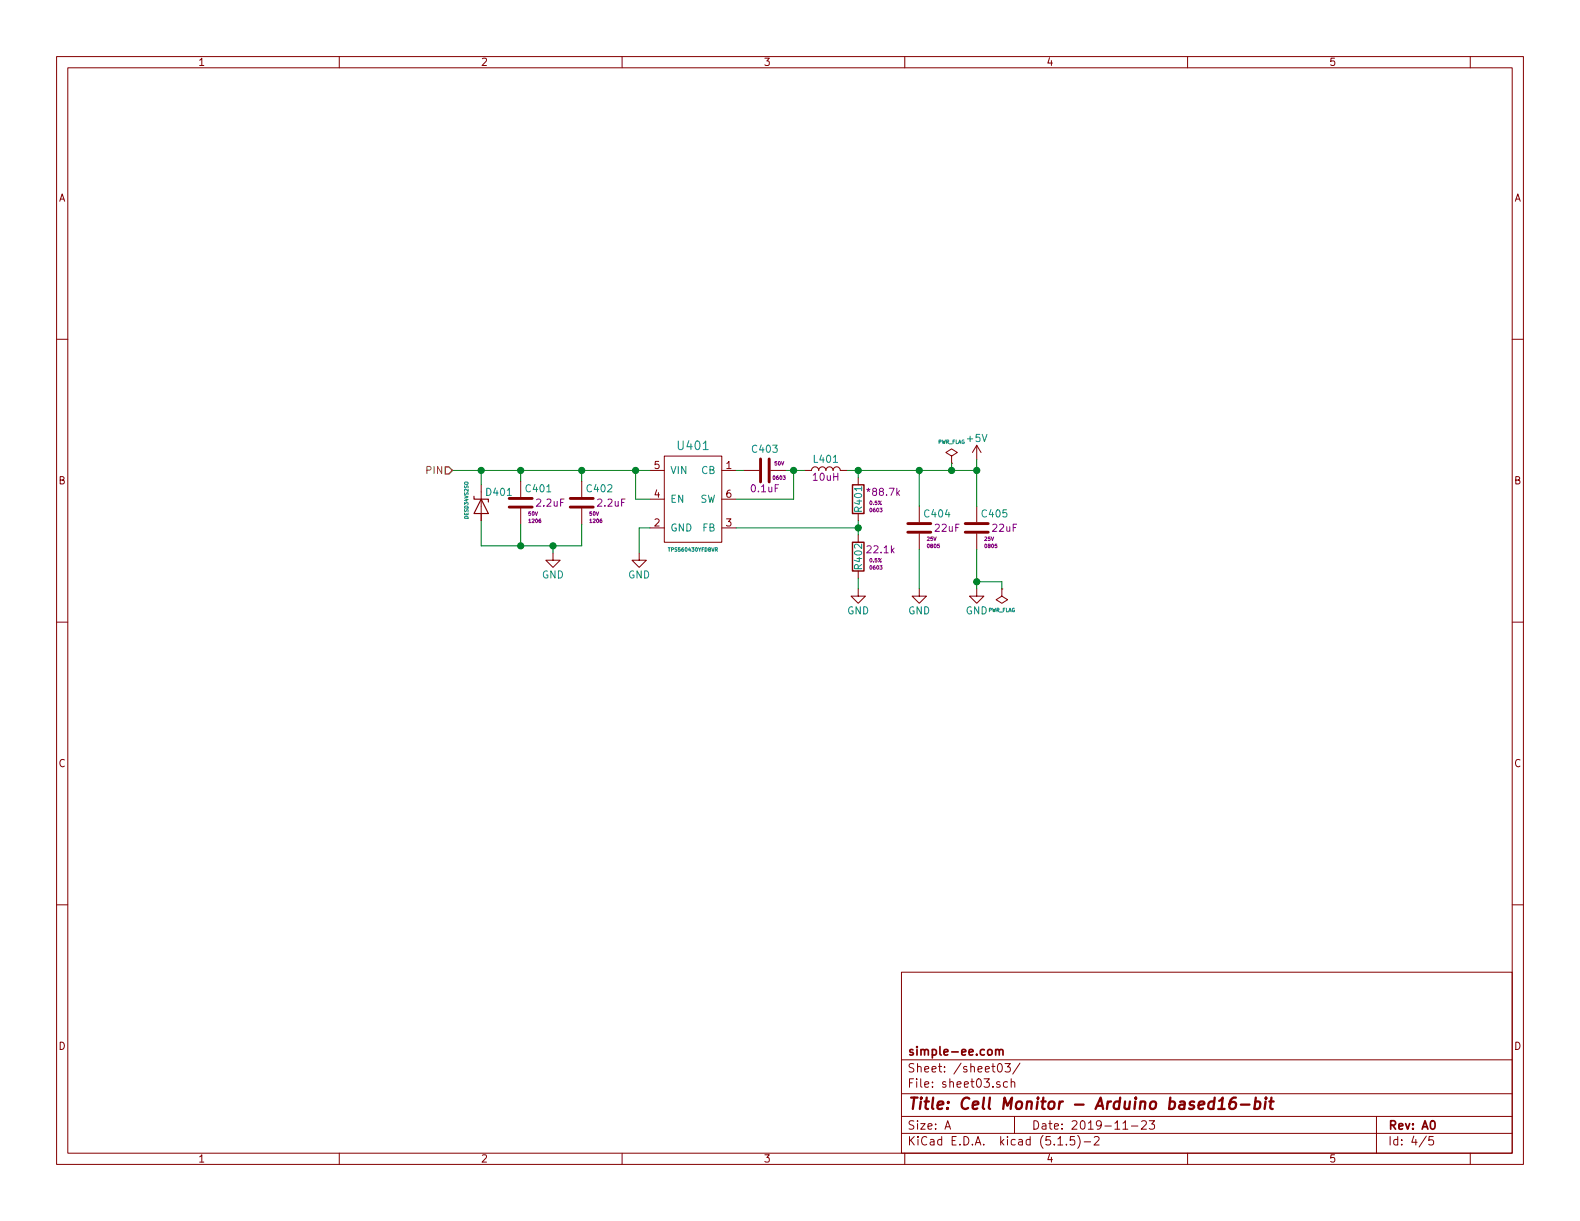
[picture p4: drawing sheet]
EESchema Schematic File Version 4
EELAYER 30 0
EELAYER END
$Descr A 11000 8500
encoding utf-8
Sheet 4 5
Title "Cell Monitor - Arduino based16-bit"
Date "2019-11-23"
Rev "A0"
Comp "simple-ee.com"
Comment1 ""
Comment2 ""
Comment3 ""
Comment4 ""
$EndDescr
Text HLabel 3150 3275 0    50   Input ~ 0
PIN
$Comp
L Buck_Converters:TPS560430YFDBVR U401
U 1 1
P 4825 3375
F 0 "U401" H 4825 3650 60  0000 C CNN
F 1 "TPS560430YFDBVR" H 4825 2925 25  0000 C CNN
F 2 "SOT:SOT-23-6" V 4375 3275 60  0001 C CNN
F 3 "" H 4825 3325 60  0001 C CNN
F 4 "Texas Instrument" H 4775 3725 60  0001 C CNN "Manufacturer"
F 5 "TPS560430YFDBVR" H 4975 3925 60  0001 C CNN "P_Value"
F 6 "0.6A" H 5075 4025 60  0001 C CNN "P_Rating_U"
F 7 "2.1MHz" H 5175 4125 60  0001 C CNN "P_Tolerance"
F 8 "SOT-23-6" H 4975 3925 60  0001 C CNN "Package"
	1    4825 3375
	1    0    0    -1  
$EndComp
$Comp
L power:GND #PWR0402
U 1 1
P 4450 3850
F 0 "#PWR0402" H 4450 3600 50  0001 C CNN
F 1 "GND" H 4450 3700 50  0000 C CNN
F 2 "" H 4450 3850 50  0001 C CNN
F 3 "" H 4450 3850 50  0001 C CNN
	1    4450 3850
	1    0    0    -1  
$EndComp
Wire Wire Line
	4525 3675 4450 3675
Wire Wire Line
	4450 3675 4450 3850
$Comp
L Inductors:MSS5131-103ML L401
U 1 1
P 5750 3275
F 0 "L401" V 5825 3275 50  0000 C CNN
F 1 "MSS5131-103ML" V 5825 3275 50  0001 C CNN
F 2 "Inductors:MSS5131" V 5630 3390 50  0001 C CNN
F 3 "" V 5700 3275 50  0000 C CNN
F 4 "Coilcraft" V 5800 3375 60  0001 C CNN "Manufacturer"
F 5 "10uH" V 5700 3275 50  0000 C CNN "P_Value"
F 6 "1.13A" V 6000 3575 60  0001 C CNN "P_Rating_U"
F 7 "0.070R" V 6100 3675 60  0001 C CNN "P_DCR"
F 8 "MSS5131" V 6200 3775 60  0001 C CNN "Package"
	1    5750 3275
	0    -1   -1   0   
$EndComp
$Comp
L Capacitor_0603:CL10B104KB8NNNC C403
U 1 1
P 5325 3275
F 0 "C403" V 5175 3275 50  0000 C CNN
F 1 "CL10B104KB8NNNC" H 5325 3575 50  0001 L CNN
F 2 "Passives:C_0603_Handsolder" H 5325 2675 50  0001 C CNN
F 3 "" H 5350 3375 50  0000 C CNN
F 4 " 	Samsung Electro-Mechanics" H 5450 3475 50  0001 C CNN "Manufacturer"
F 5 "0.1uF" V 5450 3275 50  0000 C CNN "P_Value"
F 6 "50V" V 5275 3375 25  0000 C CNN "P_Rating_U"
F 7 "X7R" H 5575 2925 50  0001 C CNN "P_Tolerance"
F 8 "0603" V 5375 3375 25  0000 C CNN "Package"
	1    5325 3275
	0    1    1    0   
$EndComp
Wire Wire Line
	5175 3275 5125 3275
Wire Wire Line
	5475 3275 5525 3275
Wire Wire Line
	5525 3475 5125 3475
Wire Wire Line
	4525 3475 4425 3475
Wire Wire Line
	4425 3475 4425 3275
Wire Wire Line
	4425 3275 4525 3275
$Comp
L Capacitor_1206:UMK316BJ225KD-T C402
U 1 1
P 4050 3500
F 0 "C402" H 4075 3600 50  0000 L CNN
F 1 "UMK316BJ225KD-T" H 3850 3250 50  0001 L CNN
F 2 "Passives:C_1206_Handsolder" H 4250 3150 50  0001 C CNN
F 3 "" H 4075 3600 50  0000 C CNN
F 4 "Taiyo Yuden" H 4175 3700 60  0001 C CNN "Manufacturer"
F 5 "2.2uF" H 4150 3500 50  0000 L CNN "P_Value"
F 6 "50V" H 4100 3425 25  0000 L CNN "P_Rating_U"
F 7 "X5R" H 4475 4000 60  0001 C CNN "P_Tolerance"
F 8 "1206" H 4100 3375 25  0000 L CNN "Package"
	1    4050 3500
	1    0    0    -1  
$EndComp
$Comp
L Capacitor_1206:UMK316BJ225KD-T C401
U 1 1
P 3625 3500
F 0 "C401" H 3650 3600 50  0000 L CNN
F 1 "UMK316BJ225KD-T" H 3425 3250 50  0001 L CNN
F 2 "Passives:C_1206_Handsolder" H 3825 3150 50  0001 C CNN
F 3 "" H 3650 3600 50  0000 C CNN
F 4 "Taiyo Yuden" H 3750 3700 60  0001 C CNN "Manufacturer"
F 5 "2.2uF" H 3725 3500 50  0000 L CNN "P_Value"
F 6 "50V" H 3675 3425 25  0000 L CNN "P_Rating_U"
F 7 "X5R" H 4050 4000 60  0001 C CNN "P_Tolerance"
F 8 "1206" H 3675 3375 25  0000 L CNN "Package"
	1    3625 3500
	1    0    0    -1  
$EndComp
Wire Wire Line
	4050 3650 4050 3800
Wire Wire Line
	4050 3800 3850 3800
Wire Wire Line
	3625 3800 3625 3650
$Comp
L power:GND #PWR0401
U 1 1
P 3850 3850
F 0 "#PWR0401" H 3850 3600 50  0001 C CNN
F 1 "GND" H 3850 3700 50  0000 C CNN
F 2 "" H 3850 3850 50  0001 C CNN
F 3 "" H 3850 3850 50  0001 C CNN
	1    3850 3850
	1    0    0    -1  
$EndComp
Wire Wire Line
	3850 3850 3850 3800
Connection ~ 3850 3800
Wire Wire Line
	3850 3800 3625 3800
Wire Wire Line
	4425 3275 4050 3275
Wire Wire Line
	3625 3275 3625 3350
Connection ~ 4425 3275
Wire Wire Line
	4050 3350 4050 3275
Connection ~ 4050 3275
Wire Wire Line
	4050 3275 3625 3275
$Comp
L Resistors_0603:RR0816P-2212-D-34C R402
U 1 1
P 5975 3875
F 0 "R402" V 5975 3775 50  0000 L CNN
F 1 "RR0816P-2212-D-34C" V 6075 3875 50  0001 C CNN
F 2 "Passives:R_0603_Handsolder" V 5905 3875 50  0001 C CNN
F 3 "" V 6055 3875 50  0000 C CNN
F 4 "Susumu" V 6155 3975 60  0001 C CNN "Manufacturer"
F 5 "22.1k" H 6025 3925 50  0000 L CNN "P_Value"
F 6 "1/16W" V 6275 4175 60  0001 C CNN "P_Rating_U"
F 7 "0.5%" H 6050 3850 25  0000 L CNN "P_Tolerance"
F 8 "0603" H 6050 3800 25  0000 L CNN "Package"
	1    5975 3875
	1    0    0    -1  
$EndComp
$Comp
L Resistors_0603:RR0816P-2212-D-34C R401
U 1 1
P 5975 3475
F 0 "R401" V 5975 3375 50  0000 L CNN
F 1 "RR0816P-2212-D-34C" V 6075 3475 50  0001 C CNN
F 2 "Passives:R_0603_Handsolder" V 5905 3475 50  0001 C CNN
F 3 "" V 6055 3475 50  0000 C CNN
F 4 "Susumu" V 6155 3575 60  0001 C CNN "Manufacturer"
F 5 "*88.7k" H 6025 3525 50  0000 L CNN "P_Value"
F 6 "1/16W" V 6275 3775 60  0001 C CNN "P_Rating_U"
F 7 "0.5%" H 6050 3450 25  0000 L CNN "P_Tolerance"
F 8 "0603" H 6050 3400 25  0000 L CNN "Package"
	1    5975 3475
	1    0    0    -1  
$EndComp
Wire Wire Line
	5525 3475 5525 3275
Wire Wire Line
	5600 3275 5525 3275
Connection ~ 5525 3275
Wire Wire Line
	5900 3275 5975 3275
Wire Wire Line
	5975 3275 5975 3325
Wire Wire Line
	5975 3725 5975 3675
Wire Wire Line
	5125 3675 5975 3675
Connection ~ 5975 3675
Wire Wire Line
	5975 3675 5975 3625
$Comp
L power:GND #PWR0403
U 1 1
P 5975 4100
F 0 "#PWR0403" H 5975 3850 50  0001 C CNN
F 1 "GND" H 5975 3950 50  0000 C CNN
F 2 "" H 5975 4100 50  0001 C CNN
F 3 "" H 5975 4100 50  0001 C CNN
	1    5975 4100
	1    0    0    -1  
$EndComp
Wire Wire Line
	5975 4100 5975 4025
$Comp
L Capacitor_0805:GRT21BR61E226ME13L C404
U 1 1
P 6400 3675
F 0 "C404" H 6425 3775 50  0000 L CNN
F 1 "GRT21BR61E226ME13L" H 6400 3975 50  0001 L CNN
F 2 "Passives:C_0805_Handsolder" H 6400 3075 50  0001 C CNN
F 3 "" H 6425 3775 50  0000 C CNN
F 4 "Murata Electronics North America" H 6525 3875 50  0001 C CNN "Manufacturer"
F 5 "22uF" H 6500 3675 50  0000 L CNN "P_Value"
F 6 "25V" H 6450 3600 25  0000 L CNN "P_Rating_U"
F 7 "X5R" H 6650 3325 50  0001 C CNN "P_Tolerance"
F 8 "0805" H 6450 3550 25  0000 L CNN "Package"
	1    6400 3675
	1    0    0    -1  
$EndComp
Wire Wire Line
	6400 3525 6400 3275
Wire Wire Line
	6400 3275 5975 3275
Connection ~ 5975 3275
$Comp
L power:GND #PWR0404
U 1 1
P 6400 4100
F 0 "#PWR0404" H 6400 3850 50  0001 C CNN
F 1 "GND" H 6400 3950 50  0000 C CNN
F 2 "" H 6400 4100 50  0001 C CNN
F 3 "" H 6400 4100 50  0001 C CNN
	1    6400 4100
	1    0    0    -1  
$EndComp
Wire Wire Line
	6400 3825 6400 4100
$Comp
L Capacitor_0805:GRT21BR61E226ME13L C405
U 1 1
P 6800 3675
F 0 "C405" H 6825 3775 50  0000 L CNN
F 1 "GRT21BR61E226ME13L" H 6800 3975 50  0001 L CNN
F 2 "Passives:C_0805_Handsolder" H 6800 3075 50  0001 C CNN
F 3 "" H 6825 3775 50  0000 C CNN
F 4 "Murata Electronics North America" H 6925 3875 50  0001 C CNN "Manufacturer"
F 5 "22uF" H 6900 3675 50  0000 L CNN "P_Value"
F 6 "25V" H 6850 3600 25  0000 L CNN "P_Rating_U"
F 7 "X5R" H 7050 3325 50  0001 C CNN "P_Tolerance"
F 8 "0805" H 6850 3550 25  0000 L CNN "Package"
	1    6800 3675
	1    0    0    -1  
$EndComp
Wire Wire Line
	6800 3525 6800 3275
Wire Wire Line
	6800 3275 6625 3275
Connection ~ 6400 3275
$Comp
L power:GND #PWR0406
U 1 1
P 6800 4100
F 0 "#PWR0406" H 6800 3850 50  0001 C CNN
F 1 "GND" H 6800 3950 50  0000 C CNN
F 2 "" H 6800 4100 50  0001 C CNN
F 3 "" H 6800 4100 50  0001 C CNN
	1    6800 4100
	1    0    0    -1  
$EndComp
Wire Wire Line
	6800 4100 6800 4050
$Comp
L power:+5V #PWR0405
U 1 1
P 6800 3200
F 0 "#PWR0405" H 6800 3050 50  0001 C CNN
F 1 "+5V" H 6800 3350 50  0000 C CNN
F 2 "" H 6800 3200 50  0001 C CNN
F 3 "" H 6800 3200 50  0001 C CNN
	1    6800 3200
	1    0    0    -1  
$EndComp
Wire Wire Line
	6800 3200 6800 3275
Connection ~ 6800 3275
$Comp
L power:PWR_FLAG #FLG0401
U 1 1
P 6625 3225
F 0 "#FLG0401" H 6625 3300 50  0001 C CNN
F 1 "PWR_FLAG" H 6625 3375 25  0000 C CNN
F 2 "" H 6625 3225 50  0001 C CNN
F 3 "~" H 6625 3225 50  0001 C CNN
	1    6625 3225
	1    0    0    -1  
$EndComp
Wire Wire Line
	6625 3225 6625 3275
Connection ~ 6625 3275
Wire Wire Line
	6625 3275 6400 3275
$Comp
L power:PWR_FLAG #FLG0402
U 1 1
P 6975 4100
F 0 "#FLG0402" H 6975 4175 50  0001 C CNN
F 1 "PWR_FLAG" H 6975 4250 25  0000 C CNN
F 2 "" H 6975 4100 50  0001 C CNN
F 3 "~" H 6975 4100 50  0001 C CNN
	1    6975 4100
	-1   0    0    1   
$EndComp
Wire Wire Line
	6975 4100 6975 4050
Wire Wire Line
	6975 4050 6800 4050
Connection ~ 6800 4050
Wire Wire Line
	6800 4050 6800 3825
$Comp
L Diodes:DESD34VS2SO D401
U 1 1
P 3350 3475
F 0 "D401" V 3300 3500 50  0000 L CNN
F 1 "DESD34VS2SO" H 3225 3375 25  0000 L CNN
F 2 "SOT:SOT-23-3" H 3350 3475 50  0001 C CNN
F 3 "~" H 3350 3475 50  0001 C CNN
F 4 "34Vm" H 3350 3475 50  0001 C CNN "P_Value"
F 5 "43Vcl" H 3350 3475 50  0001 C CNN "P_Rating"
F 6 "SOT-23-3" H 3350 3475 50  0001 C CNN "Package"
	1    3350 3475
	0    1    1    0   
$EndComp
Wire Wire Line
	3350 3375 3350 3275
Wire Wire Line
	3350 3275 3625 3275
Connection ~ 3625 3275
Wire Wire Line
	3350 3625 3350 3800
Wire Wire Line
	3350 3800 3625 3800
Connection ~ 3625 3800
Wire Wire Line
	3150 3275 3350 3275
Connection ~ 3350 3275
$EndSCHEMATC
